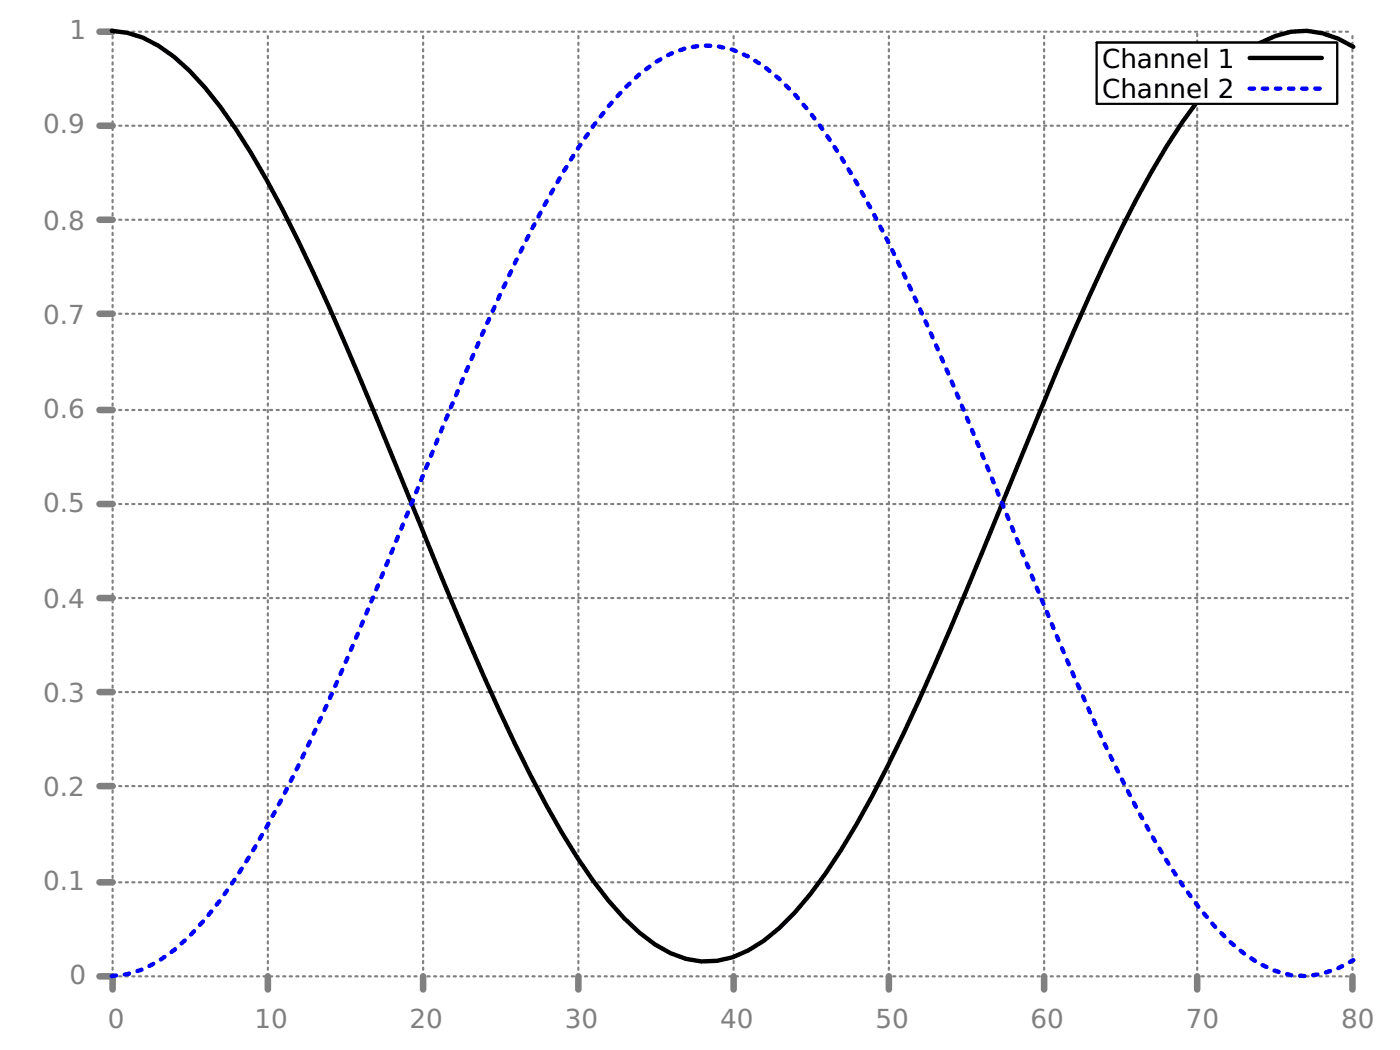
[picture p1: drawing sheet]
<svg xmlns="http://www.w3.org/2000/svg" width="226mm" height="169mm" viewBox="0 0 226 169" stroke-linecap="round" stroke-linejoin="round" font-family="sans-serif">
<g fill="none" stroke="#808080" stroke-width=".35" stroke-dasharray=".4 .7">
<path d="M18.2 5.1h199.9M193.1 6.9v-1.8M18.2 35.4h199.9M18.2 20.3h199.9M18.2 50.6h199.9M18.2 66.1h199.9M18.2 96.4h199.9M18.2 81.3h199.9M18.2 111.6h199.9M18.2 126.8h199.9M18.2 157.5h199.9M18.2 142.3h199.9"/>
<path d="M18.2 157.5v-152.4M43.2 157.5v-152.4M68.2 157.5v-152.4M93.3 157.5v-152.4M118.3 157.5v-152.4M143.3 157.5v-152.4M168.4 157.5v-152.4M193.1 157.5v-140.7M218.1 157.5v-152.4"/>
</g>
<g fill="none" stroke="#808080" stroke-width="1.1">
<path d="M16 5.1h2.2M16 35.4h2.2M16 20.3h2.2M16 50.6h2.2M16 66.1h2.2M16 96.4h2.2M16 81.3h2.2M16 111.6h2.2M16 126.8h2.2M16 157.5h2.2v2.1M16 142.3h2.2M43.2 157.5v2.1"/>
<path d="M68.2 157.5v2.1M93.3 157.5v2.1M118.3 157.5v2.1M143.3 157.5v2.1M168.4 157.5v2.1M193.1 157.5v2.1M218.1 157.5v2.1"/>
</g>
<path d="M176.8 6.9h38.8v9.9h-38.8z" fill="none" stroke="#000" stroke-width=".35"/>
<path d="M18 5a16.5 16.5 0 0 1 10 4.1 51.7 51.7 0 0 1 10 11.7 201.7 201.7 0 0 1 15.1 28.7 2228.4 2228.4 0 0 1 20 48 367.1 367.1 0 0 0 15 32.3 90 90 0 0 0 12.5 18.2 22.4 22.4 0 0 0 10 6.6 13.5 13.5 0 0 0 10-1.3 33 33 0 0 0 10.1-9.1 119.3 119.3 0 0 0 12.5-20.7 573.4 573.4 0 0 0 17.5-40l5-12.3a464.6 464.6 0 0 1 17.5-38.9 102.1 102.1 0 0 1 12.5-19.1 25.5 25.5 0 0 1 10-7.4 12.8 12.8 0 0 1 10 .4l2.5 1.3" fill="none" stroke="#000" stroke-width=".71"/>
<path d="M18 157.4a16.5 16.5 0 0 0 10-4.1 51.7 51.7 0 0 0 10-11.8 201.7 201.7 0 0 0 15.1-28.6 2228.4 2228.4 0 0 0 20-48 367.1 367.1 0 0 1 15-32.4 90 90 0 0 1 12.5-18.1 22.4 22.4 0 0 1 10-6.6 13.5 13.5 0 0 1 10 1.3 33 33 0 0 1 10.1 9.1 119.3 119.3 0 0 1 12.5 20.7 573.4 573.4 0 0 1 17.5 40l5 12.3a464.6 464.6 0 0 0 17.5 38.9 102.1 102.1 0 0 0 12.5 19.1 25.5 25.5 0 0 0 10 7.4 12.8 12.8 0 0 0 10-.4l2.5-1.4" fill="none" stroke="#00f" stroke-width=".71" stroke-dasharray=".7 1.4"/>
<path d="M176.7 7.1h39.1v9.8h-39.1z" fill="#fff"/>
<path d="M176.8 6.9h38.8v9.9h-38.8z" fill="none" stroke="#000" stroke-width=".35"/>
<path d="M201.5 9.3h11.7" fill="none" stroke="#000" stroke-width=".71"/>
<path d="M201.5 14.3h11.7" fill="none" stroke="#00f" stroke-width=".71" stroke-dasharray=".7 1.4"/>
<g font-size="4.2" fill="#808080">
<text x="11.2" y="6.3">1</text>
<text x="7" y="21.5">0.9</text>
<text x="7" y="37">0.8</text>
<text x="7" y="52.2">0.7</text>
<text x="7" y="67.4">0.6</text>
<text x="7" y="82.5">0.5</text>
<text x="7" y="98">0.4</text>
<text x="7" y="113.2">0.3</text>
<text x="7" y="128.4">0.2</text>
<text x="7" y="143.5">0.1</text>
<text x="11.2" y="158.7">0</text>
<text x="17.4" y="165.7">0</text>
<text x="41" y="165.7">10</text>
<text x="66.1" y="165.7">20</text>
<text x="91.1" y="165.7">30</text>
<text x="116.1" y="165.7">40</text>
<text x="141.2" y="165.7">50</text>
<text x="166.2" y="165.7">60</text>
<text x="191.2" y="165.7">70</text>
<text x="216.3" y="165.7">80</text>
</g>
<g font-size="4.2">
<text x="177.7" y="10.9">Channel 1</text>
<text x="177.7" y="15.9">Channel 2</text>
</g>
</svg>
